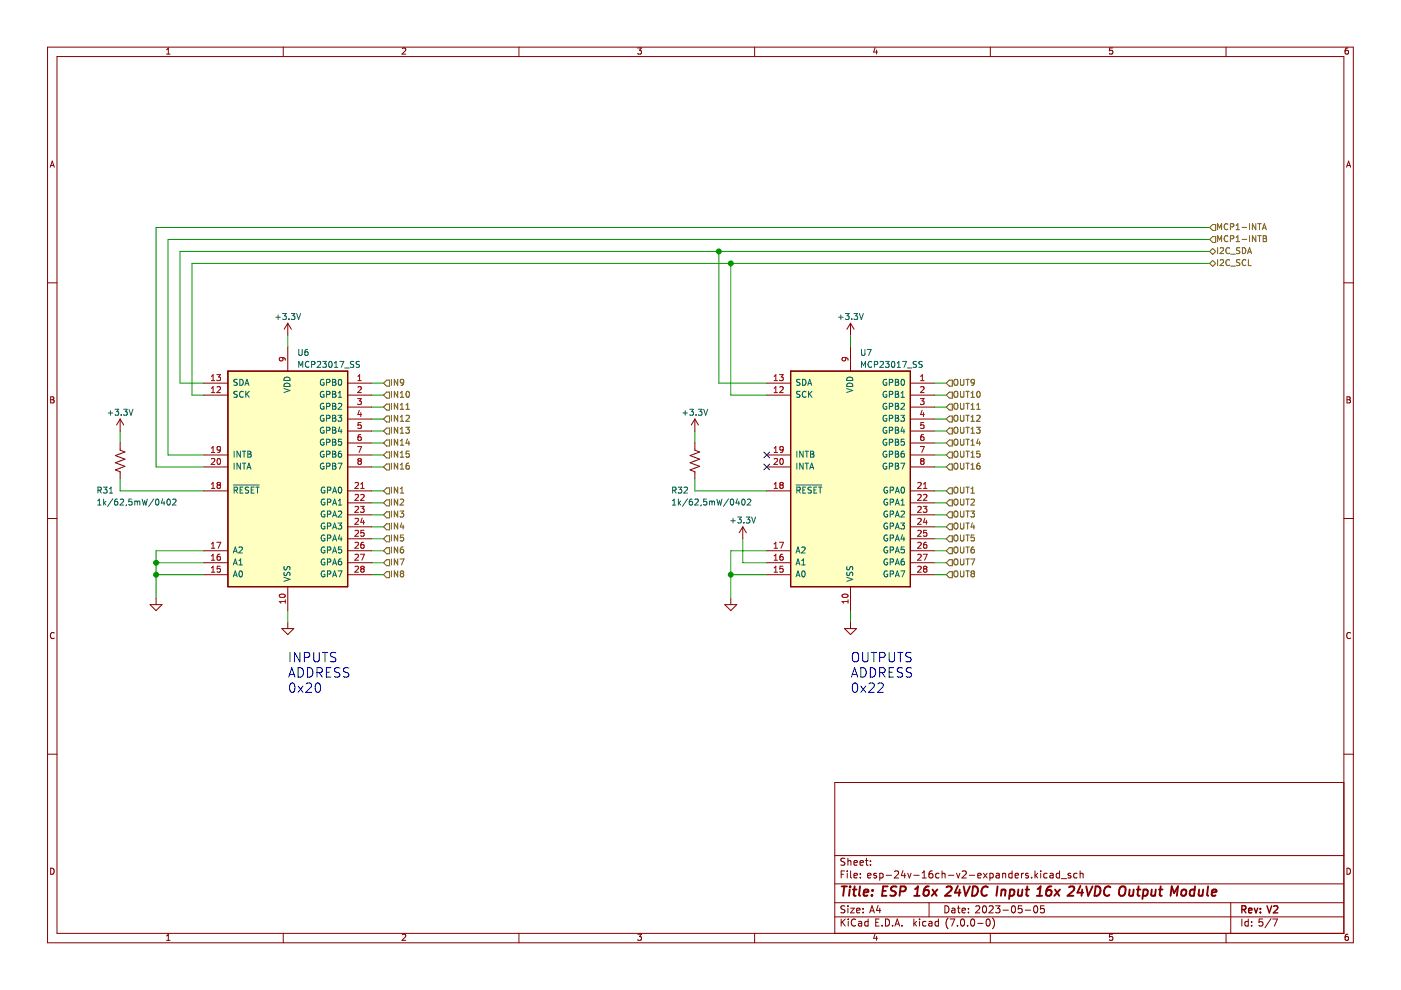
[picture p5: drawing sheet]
(kicad_sch (version 20230121) (generator eeschema)

 (paper "A4")

 (title_block
  (title "ESP 16x 24VDC Input 16x 24VDC Output Module")
  (date "2023-05-05")
  (rev "V2"))

 (lib_symbols
  (symbol "Device:R_US" (pin_numbers hide) (pin_names (offset 0)) (in_bom yes) (on_board yes)
   (property "Reference" "R" (at 2.54 0 90) (effects (font (size 1.27 1.27))))
   (property "Value" "R_US" (at -2.54 0 90) (effects (font (size 1.27 1.27))))
   (property "Footprint" "" (at 1.016 -0.254 90) (effects (font (size 1.27 1.27)) hide))
   (property "Datasheet" "~" (at 0 0 0) (effects (font (size 1.27 1.27)) hide))
   (symbol "R_US_0_1"
    (polyline (pts (xy 0 -2.286) (xy 0 -2.54)) (stroke (width 0) (type default)) (fill (type none)))
    (polyline (pts (xy 0 2.286) (xy 0 2.54)) (stroke (width 0) (type default)) (fill (type none)))
    (polyline (pts (xy 0 -0.762) (xy 1.016 -1.143) (xy 0 -1.524) (xy -1.016 -1.905) (xy 0 -2.286)) (stroke (width 0) (type default)) (fill (type none)))
    (polyline (pts (xy 0 0.762) (xy 1.016 0.381) (xy 0 0) (xy -1.016 -0.381) (xy 0 -0.762)) (stroke (width 0) (type default)) (fill (type none)))
    (polyline (pts (xy 0 2.286) (xy 1.016 1.905) (xy 0 1.524) (xy -1.016 1.143) (xy 0 0.762)) (stroke (width 0) (type default)) (fill (type none))))
   (symbol "R_US_1_1"
    (pin passive line (at 0 3.81 270) (length 1.27) (name "~" (effects (font (size 1.27 1.27)))) (number "1" (effects (font (size 1.27 1.27)))))
    (pin passive line (at 0 -3.81 90) (length 1.27) (name "~" (effects (font (size 1.27 1.27)))) (number "2" (effects (font (size 1.27 1.27)))))))
  (symbol "Interface_Expansion:MCP23017_SS" (pin_names (offset 1.016)) (in_bom yes) (on_board yes)
   (property "Reference" "U" (at -11.43 24.13 0) (effects (font (size 1.27 1.27))))
   (property "Value" "MCP23017_SS" (at 0 0 0) (effects (font (size 1.27 1.27))))
   (property "Footprint" "Package_SO:SSOP-28_5.3x10.2mm_P0.65mm" (at 5.08 -25.4 0) (effects (font (size 1.27 1.27)) (justify left) hide))
   (property "Datasheet" "http://ww1.microchip.com/downloads/en/DeviceDoc/20001952C.pdf" (at 5.08 -27.94 0) (effects (font (size 1.27 1.27)) (justify left) hide))
   (symbol "MCP23017_SS_0_1"
    (rectangle (start -12.7 22.86) (end 12.7 -22.86) (stroke (width 0.254) (type default)) (fill (type background))))
   (symbol "MCP23017_SS_1_1"
    (pin bidirectional line (at 17.78 20.32 180) (length 5.08) (name "GPB0" (effects (font (size 1.27 1.27)))) (number "1" (effects (font (size 1.27 1.27)))))
    (pin power_in line (at 0 -27.94 90) (length 5.08) (name "VSS" (effects (font (size 1.27 1.27)))) (number "10" (effects (font (size 1.27 1.27)))))
    (pin no_connect line (at -12.7 15.24 0) (length 5.08) hide (name "NC" (effects (font (size 1.27 1.27)))) (number "11" (effects (font (size 1.27 1.27)))))
    (pin input line (at -17.78 17.78 0) (length 5.08) (name "SCK" (effects (font (size 1.27 1.27)))) (number "12" (effects (font (size 1.27 1.27)))))
    (pin bidirectional line (at -17.78 20.32 0) (length 5.08) (name "SDA" (effects (font (size 1.27 1.27)))) (number "13" (effects (font (size 1.27 1.27)))))
    (pin no_connect line (at -12.7 12.7 0) (length 5.08) hide (name "NC" (effects (font (size 1.27 1.27)))) (number "14" (effects (font (size 1.27 1.27)))))
    (pin input line (at -17.78 -20.32 0) (length 5.08) (name "A0" (effects (font (size 1.27 1.27)))) (number "15" (effects (font (size 1.27 1.27)))))
    (pin input line (at -17.78 -17.78 0) (length 5.08) (name "A1" (effects (font (size 1.27 1.27)))) (number "16" (effects (font (size 1.27 1.27)))))
    (pin input line (at -17.78 -15.24 0) (length 5.08) (name "A2" (effects (font (size 1.27 1.27)))) (number "17" (effects (font (size 1.27 1.27)))))
    (pin input line (at -17.78 -2.54 0) (length 5.08) (name "~{RESET}" (effects (font (size 1.27 1.27)))) (number "18" (effects (font (size 1.27 1.27)))))
    (pin tri_state line (at -17.78 5.08 0) (length 5.08) (name "INTB" (effects (font (size 1.27 1.27)))) (number "19" (effects (font (size 1.27 1.27)))))
    (pin bidirectional line (at 17.78 17.78 180) (length 5.08) (name "GPB1" (effects (font (size 1.27 1.27)))) (number "2" (effects (font (size 1.27 1.27)))))
    (pin tri_state line (at -17.78 2.54 0) (length 5.08) (name "INTA" (effects (font (size 1.27 1.27)))) (number "20" (effects (font (size 1.27 1.27)))))
    (pin bidirectional line (at 17.78 -2.54 180) (length 5.08) (name "GPA0" (effects (font (size 1.27 1.27)))) (number "21" (effects (font (size 1.27 1.27)))))
    (pin bidirectional line (at 17.78 -5.08 180) (length 5.08) (name "GPA1" (effects (font (size 1.27 1.27)))) (number "22" (effects (font (size 1.27 1.27)))))
    (pin bidirectional line (at 17.78 -7.62 180) (length 5.08) (name "GPA2" (effects (font (size 1.27 1.27)))) (number "23" (effects (font (size 1.27 1.27)))))
    (pin bidirectional line (at 17.78 -10.16 180) (length 5.08) (name "GPA3" (effects (font (size 1.27 1.27)))) (number "24" (effects (font (size 1.27 1.27)))))
    (pin bidirectional line (at 17.78 -12.7 180) (length 5.08) (name "GPA4" (effects (font (size 1.27 1.27)))) (number "25" (effects (font (size 1.27 1.27)))))
    (pin bidirectional line (at 17.78 -15.24 180) (length 5.08) (name "GPA5" (effects (font (size 1.27 1.27)))) (number "26" (effects (font (size 1.27 1.27)))))
    (pin bidirectional line (at 17.78 -17.78 180) (length 5.08) (name "GPA6" (effects (font (size 1.27 1.27)))) (number "27" (effects (font (size 1.27 1.27)))))
    (pin bidirectional line (at 17.78 -20.32 180) (length 5.08) (name "GPA7" (effects (font (size 1.27 1.27)))) (number "28" (effects (font (size 1.27 1.27)))))
    (pin bidirectional line (at 17.78 15.24 180) (length 5.08) (name "GPB2" (effects (font (size 1.27 1.27)))) (number "3" (effects (font (size 1.27 1.27)))))
    (pin bidirectional line (at 17.78 12.7 180) (length 5.08) (name "GPB3" (effects (font (size 1.27 1.27)))) (number "4" (effects (font (size 1.27 1.27)))))
    (pin bidirectional line (at 17.78 10.16 180) (length 5.08) (name "GPB4" (effects (font (size 1.27 1.27)))) (number "5" (effects (font (size 1.27 1.27)))))
    (pin bidirectional line (at 17.78 7.62 180) (length 5.08) (name "GPB5" (effects (font (size 1.27 1.27)))) (number "6" (effects (font (size 1.27 1.27)))))
    (pin bidirectional line (at 17.78 5.08 180) (length 5.08) (name "GPB6" (effects (font (size 1.27 1.27)))) (number "7" (effects (font (size 1.27 1.27)))))
    (pin bidirectional line (at 17.78 2.54 180) (length 5.08) (name "GPB7" (effects (font (size 1.27 1.27)))) (number "8" (effects (font (size 1.27 1.27)))))
    (pin power_in line (at 0 27.94 270) (length 5.08) (name "VDD" (effects (font (size 1.27 1.27)))) (number "9" (effects (font (size 1.27 1.27)))))))
  (symbol "power:+3.3V" (power) (pin_names (offset 0)) (in_bom yes) (on_board yes)
   (property "Reference" "#PWR" (at 0 -3.81 0) (effects (font (size 1.27 1.27)) hide))
   (property "Value" "+3.3V" (at 0 3.556 0) (effects (font (size 1.27 1.27))))
   (property "Footprint" "" (at 0 0 0) (effects (font (size 1.27 1.27)) hide))
   (property "Datasheet" "" (at 0 0 0) (effects (font (size 1.27 1.27)) hide))
   (symbol "+3.3V_0_1"
    (polyline (pts (xy -0.762 1.27) (xy 0 2.54)) (stroke (width 0) (type default)) (fill (type none)))
    (polyline (pts (xy 0 0) (xy 0 2.54)) (stroke (width 0) (type default)) (fill (type none)))
    (polyline (pts (xy 0 2.54) (xy 0.762 1.27)) (stroke (width 0) (type default)) (fill (type none))))
   (symbol "+3.3V_1_1"
    (pin power_in line (at 0 0 90) (length 0) hide (name "+3.3V" (effects (font (size 1.27 1.27)))) (number "1" (effects (font (size 1.27 1.27)))))))
  (symbol "power:GND" (power) (pin_names (offset 0)) (in_bom yes) (on_board yes)
   (property "Reference" "#PWR" (at 0 -6.35 0) (effects (font (size 1.27 1.27)) hide))
   (property "Value" "GND" (at 0 -3.81 0) (effects (font (size 1.27 1.27))))
   (property "Footprint" "" (at 0 0 0) (effects (font (size 1.27 1.27)) hide))
   (property "Datasheet" "" (at 0 0 0) (effects (font (size 1.27 1.27)) hide))
   (symbol "GND_0_1"
    (polyline (pts (xy 0 0) (xy 0 -1.27) (xy 1.27 -1.27) (xy 0 -2.54) (xy -1.27 -1.27) (xy 0 -1.27)) (stroke (width 0) (type default)) (fill (type none))))
   (symbol "GND_1_1"
    (pin power_in line (at 0 0 270) (length 0) hide (name "GND" (effects (font (size 1.27 1.27)))) (number "1" (effects (font (size 1.27 1.27))))))))

 (junction (at 154.94 55.88) (diameter 0) (color 0 0 0 0))
 (junction (at 33.02 119.38) (diameter 0) (color 0 0 0 0))
 (junction (at 154.94 121.92) (diameter 0) (color 0 0 0 0))
 (junction (at 33.02 121.92) (diameter 0) (color 0 0 0 0))
 (junction (at 152.4 53.34) (diameter 0) (color 0 0 0 0))

 (no_connect (at 162.56 99.06))
 (no_connect (at 162.56 96.52))

 (wire (pts (xy 40.64 83.82) (xy 40.64 55.88)) (stroke (width 0) (type default)))
 (wire (pts (xy 81.28 96.52) (xy 78.74 96.52)) (stroke (width 0) (type default)))
 (wire (pts (xy 25.4 101.6) (xy 25.4 104.14)) (stroke (width 0) (type default)))
 (wire (pts (xy 38.1 53.34) (xy 152.4 53.34)) (stroke (width 0) (type default)))
 (wire (pts (xy 162.56 81.28) (xy 152.4 81.28)) (stroke (width 0) (type default)))
 (wire (pts (xy 33.02 121.92) (xy 43.18 121.92)) (stroke (width 0) (type default)))
 (wire (pts (xy 81.28 116.84) (xy 78.74 116.84)) (stroke (width 0) (type default)))
 (wire (pts (xy 81.28 104.14) (xy 78.74 104.14)) (stroke (width 0) (type default)))
 (wire (pts (xy 33.02 127) (xy 33.02 121.92)) (stroke (width 0) (type default)))
 (wire (pts (xy 152.4 81.28) (xy 152.4 53.34)) (stroke (width 0) (type default)))
 (wire (pts (xy 162.56 83.82) (xy 154.94 83.82)) (stroke (width 0) (type default)))
 (wire (pts (xy 81.28 109.22) (xy 78.74 109.22)) (stroke (width 0) (type default)))
 (wire (pts (xy 81.28 111.76) (xy 78.74 111.76)) (stroke (width 0) (type default)))
 (wire (pts (xy 33.02 99.06) (xy 43.18 99.06)) (stroke (width 0) (type default)))
 (wire (pts (xy 35.56 96.52) (xy 43.18 96.52)) (stroke (width 0) (type default)))
 (wire (pts (xy 43.18 119.38) (xy 33.02 119.38)) (stroke (width 0) (type default)))
 (wire (pts (xy 81.28 121.92) (xy 78.74 121.92)) (stroke (width 0) (type default)))
 (wire (pts (xy 200.66 106.68) (xy 198.12 106.68)) (stroke (width 0) (type default)))
 (wire (pts (xy 154.94 55.88) (xy 256.54 55.88)) (stroke (width 0) (type default)))
 (wire (pts (xy 60.96 129.54) (xy 60.96 132.08)) (stroke (width 0) (type default)))
 (wire (pts (xy 81.28 119.38) (xy 78.74 119.38)) (stroke (width 0) (type default)))
 (wire (pts (xy 147.32 104.14) (xy 162.56 104.14)) (stroke (width 0) (type default)))
 (wire (pts (xy 162.56 119.38) (xy 157.48 119.38)) (stroke (width 0) (type default)))
 (wire (pts (xy 33.02 119.38) (xy 33.02 121.92)) (stroke (width 0) (type default)))
 (wire (pts (xy 60.96 71.12) (xy 60.96 73.66)) (stroke (width 0) (type default)))
 (wire (pts (xy 81.28 106.68) (xy 78.74 106.68)) (stroke (width 0) (type default)))
 (wire (pts (xy 200.66 114.3) (xy 198.12 114.3)) (stroke (width 0) (type default)))
 (wire (pts (xy 200.66 96.52) (xy 198.12 96.52)) (stroke (width 0) (type default)))
 (wire (pts (xy 200.66 121.92) (xy 198.12 121.92)) (stroke (width 0) (type default)))
 (wire (pts (xy 81.28 93.98) (xy 78.74 93.98)) (stroke (width 0) (type default)))
 (wire (pts (xy 147.32 101.6) (xy 147.32 104.14)) (stroke (width 0) (type default)))
 (wire (pts (xy 33.02 99.06) (xy 33.02 48.26)) (stroke (width 0) (type default)))
 (wire (pts (xy 200.66 88.9) (xy 198.12 88.9)) (stroke (width 0) (type default)))
 (wire (pts (xy 200.66 83.82) (xy 198.12 83.82)) (stroke (width 0) (type default)))
 (wire (pts (xy 154.94 127) (xy 154.94 121.92)) (stroke (width 0) (type default)))
 (wire (pts (xy 81.28 114.3) (xy 78.74 114.3)) (stroke (width 0) (type default)))
 (wire (pts (xy 200.66 109.22) (xy 198.12 109.22)) (stroke (width 0) (type default)))
 (wire (pts (xy 154.94 83.82) (xy 154.94 55.88)) (stroke (width 0) (type default)))
 (wire (pts (xy 43.18 83.82) (xy 40.64 83.82)) (stroke (width 0) (type default)))
 (wire (pts (xy 154.94 121.92) (xy 162.56 121.92)) (stroke (width 0) (type default)))
 (wire (pts (xy 81.28 88.9) (xy 78.74 88.9)) (stroke (width 0) (type default)))
 (wire (pts (xy 200.66 93.98) (xy 198.12 93.98)) (stroke (width 0) (type default)))
 (wire (pts (xy 157.48 119.38) (xy 157.48 114.3)) (stroke (width 0) (type default)))
 (wire (pts (xy 200.66 104.14) (xy 198.12 104.14)) (stroke (width 0) (type default)))
 (wire (pts (xy 180.34 71.12) (xy 180.34 73.66)) (stroke (width 0) (type default)))
 (wire (pts (xy 162.56 116.84) (xy 154.94 116.84)) (stroke (width 0) (type default)))
 (wire (pts (xy 43.18 116.84) (xy 33.02 116.84)) (stroke (width 0) (type default)))
 (wire (pts (xy 25.4 91.44) (xy 25.4 93.98)) (stroke (width 0) (type default)))
 (wire (pts (xy 81.28 81.28) (xy 78.74 81.28)) (stroke (width 0) (type default)))
 (wire (pts (xy 81.28 91.44) (xy 78.74 91.44)) (stroke (width 0) (type default)))
 (wire (pts (xy 35.56 96.52) (xy 35.56 50.8)) (stroke (width 0) (type default)))
 (wire (pts (xy 25.4 104.14) (xy 43.18 104.14)) (stroke (width 0) (type default)))
 (wire (pts (xy 200.66 91.44) (xy 198.12 91.44)) (stroke (width 0) (type default)))
 (wire (pts (xy 81.28 86.36) (xy 78.74 86.36)) (stroke (width 0) (type default)))
 (wire (pts (xy 40.64 55.88) (xy 154.94 55.88)) (stroke (width 0) (type default)))
 (wire (pts (xy 180.34 129.54) (xy 180.34 132.08)) (stroke (width 0) (type default)))
 (wire (pts (xy 35.56 50.8) (xy 256.54 50.8)) (stroke (width 0) (type default)))
 (wire (pts (xy 154.94 116.84) (xy 154.94 121.92)) (stroke (width 0) (type default)))
 (wire (pts (xy 81.28 99.06) (xy 78.74 99.06)) (stroke (width 0) (type default)))
 (wire (pts (xy 81.28 83.82) (xy 78.74 83.82)) (stroke (width 0) (type default)))
 (wire (pts (xy 200.66 111.76) (xy 198.12 111.76)) (stroke (width 0) (type default)))
 (wire (pts (xy 147.32 91.44) (xy 147.32 93.98)) (stroke (width 0) (type default)))
 (wire (pts (xy 200.66 81.28) (xy 198.12 81.28)) (stroke (width 0) (type default)))
 (wire (pts (xy 152.4 53.34) (xy 256.54 53.34)) (stroke (width 0) (type default)))
 (wire (pts (xy 200.66 99.06) (xy 198.12 99.06)) (stroke (width 0) (type default)))
 (wire (pts (xy 200.66 86.36) (xy 198.12 86.36)) (stroke (width 0) (type default)))
 (wire (pts (xy 200.66 119.38) (xy 198.12 119.38)) (stroke (width 0) (type default)))
 (wire (pts (xy 33.02 48.26) (xy 256.54 48.26)) (stroke (width 0) (type default)))
 (wire (pts (xy 33.02 116.84) (xy 33.02 119.38)) (stroke (width 0) (type default)))
 (wire (pts (xy 38.1 81.28) (xy 38.1 53.34)) (stroke (width 0) (type default)))
 (wire (pts (xy 200.66 116.84) (xy 198.12 116.84)) (stroke (width 0) (type default)))
 (wire (pts (xy 43.18 81.28) (xy 38.1 81.28)) (stroke (width 0) (type default)))

 (text "OUTPUTS\nADDRESS\n0x22" (at 180.34 147.32 0) (effects (font (size 2 2)) (justify left bottom)))
 (text "INPUTS\nADDRESS\n0x20" (at 60.96 147.32 0) (effects (font (size 2 2)) (justify left bottom)))

 (hierarchical_label "IN1" (shape input) (at 81.28 104.14 0) (fields_autoplaced) (effects (font (size 1.27 1.27)) (justify left)))
 (hierarchical_label "I2C_SDA" (shape bidirectional) (at 256.54 53.34 0) (fields_autoplaced) (effects (font (size 1.27 1.27)) (justify left)))
 (hierarchical_label "OUT8" (shape input) (at 200.66 121.92 0) (fields_autoplaced) (effects (font (size 1.27 1.27)) (justify left)))
 (hierarchical_label "OUT14" (shape input) (at 200.66 93.98 0) (fields_autoplaced) (effects (font (size 1.27 1.27)) (justify left)))
 (hierarchical_label "IN10" (shape input) (at 81.28 83.82 0) (fields_autoplaced) (effects (font (size 1.27 1.27)) (justify left)))
 (hierarchical_label "OUT4" (shape input) (at 200.66 111.76 0) (fields_autoplaced) (effects (font (size 1.27 1.27)) (justify left)))
 (hierarchical_label "OUT13" (shape input) (at 200.66 91.44 0) (fields_autoplaced) (effects (font (size 1.27 1.27)) (justify left)))
 (hierarchical_label "OUT2" (shape input) (at 200.66 106.68 0) (fields_autoplaced) (effects (font (size 1.27 1.27)) (justify left)))
 (hierarchical_label "OUT7" (shape input) (at 200.66 119.38 0) (fields_autoplaced) (effects (font (size 1.27 1.27)) (justify left)))
 (hierarchical_label "IN14" (shape input) (at 81.28 93.98 0) (fields_autoplaced) (effects (font (size 1.27 1.27)) (justify left)))
 (hierarchical_label "OUT16" (shape input) (at 200.66 99.06 0) (fields_autoplaced) (effects (font (size 1.27 1.27)) (justify left)))
 (hierarchical_label "IN5" (shape input) (at 81.28 114.3 0) (fields_autoplaced) (effects (font (size 1.27 1.27)) (justify left)))
 (hierarchical_label "OUT1" (shape input) (at 200.66 104.14 0) (fields_autoplaced) (effects (font (size 1.27 1.27)) (justify left)))
 (hierarchical_label "IN15" (shape input) (at 81.28 96.52 0) (fields_autoplaced) (effects (font (size 1.27 1.27)) (justify left)))
 (hierarchical_label "IN2" (shape input) (at 81.28 106.68 0) (fields_autoplaced) (effects (font (size 1.27 1.27)) (justify left)))
 (hierarchical_label "OUT12" (shape input) (at 200.66 88.9 0) (fields_autoplaced) (effects (font (size 1.27 1.27)) (justify left)))
 (hierarchical_label "IN3" (shape input) (at 81.28 109.22 0) (fields_autoplaced) (effects (font (size 1.27 1.27)) (justify left)))
 (hierarchical_label "IN11" (shape input) (at 81.28 86.36 0) (fields_autoplaced) (effects (font (size 1.27 1.27)) (justify left)))
 (hierarchical_label "IN16" (shape input) (at 81.28 99.06 0) (fields_autoplaced) (effects (font (size 1.27 1.27)) (justify left)))
 (hierarchical_label "I2C_SCL" (shape bidirectional) (at 256.54 55.88 0) (fields_autoplaced) (effects (font (size 1.27 1.27)) (justify left)))
 (hierarchical_label "IN8" (shape input) (at 81.28 121.92 0) (fields_autoplaced) (effects (font (size 1.27 1.27)) (justify left)))
 (hierarchical_label "OUT6" (shape input) (at 200.66 116.84 0) (fields_autoplaced) (effects (font (size 1.27 1.27)) (justify left)))
 (hierarchical_label "OUT15" (shape input) (at 200.66 96.52 0) (fields_autoplaced) (effects (font (size 1.27 1.27)) (justify left)))
 (hierarchical_label "IN4" (shape input) (at 81.28 111.76 0) (fields_autoplaced) (effects (font (size 1.27 1.27)) (justify left)))
 (hierarchical_label "IN13" (shape input) (at 81.28 91.44 0) (fields_autoplaced) (effects (font (size 1.27 1.27)) (justify left)))
 (hierarchical_label "OUT11" (shape input) (at 200.66 86.36 0) (fields_autoplaced) (effects (font (size 1.27 1.27)) (justify left)))
 (hierarchical_label "MCP1-INTA" (shape input) (at 256.54 48.26 0) (fields_autoplaced) (effects (font (size 1.27 1.27)) (justify left)))
 (hierarchical_label "OUT9" (shape input) (at 200.66 81.28 0) (fields_autoplaced) (effects (font (size 1.27 1.27)) (justify left)))
 (hierarchical_label "IN6" (shape input) (at 81.28 116.84 0) (fields_autoplaced) (effects (font (size 1.27 1.27)) (justify left)))
 (hierarchical_label "MCP1-INTB" (shape input) (at 256.54 50.8 0) (fields_autoplaced) (effects (font (size 1.27 1.27)) (justify left)))
 (hierarchical_label "IN7" (shape input) (at 81.28 119.38 0) (fields_autoplaced) (effects (font (size 1.27 1.27)) (justify left)))
 (hierarchical_label "OUT5" (shape input) (at 200.66 114.3 0) (fields_autoplaced) (effects (font (size 1.27 1.27)) (justify left)))
 (hierarchical_label "OUT3" (shape input) (at 200.66 109.22 0) (fields_autoplaced) (effects (font (size 1.27 1.27)) (justify left)))
 (hierarchical_label "IN12" (shape input) (at 81.28 88.9 0) (fields_autoplaced) (effects (font (size 1.27 1.27)) (justify left)))
 (hierarchical_label "OUT10" (shape input) (at 200.66 83.82 0) (fields_autoplaced) (effects (font (size 1.27 1.27)) (justify left)))
 (hierarchical_label "IN9" (shape input) (at 81.28 81.28 0) (fields_autoplaced) (effects (font (size 1.27 1.27)) (justify left)))

 (symbol (lib_id "Interface_Expansion:MCP23017_SS") (at 60.96 101.6 0) (unit 1) (in_bom yes) (on_board yes) (dnp no) (fields_autoplaced)
  (property "Reference" "U25" (at 62.9159 74.93 0) (effects (font (size 1.27 1.27)) (justify left)))
  (property "Value" "MCP23017_SS" (at 62.9159 77.47 0) (effects (font (size 1.27 1.27)) (justify left)))
  (property "Footprint" "Package_SO:SSOP-28_5.3x10.2mm_P0.65mm" (at 66.04 127 0) (effects (font (size 1.27 1.27)) (justify left) hide))
  (property "Datasheet" "" (at 66.04 129.54 0) (effects (font (size 1.27 1.27)) (justify left) hide))
  (property "JLCPCB BOM" "1" (at 60.96 101.6 0) (effects (font (size 1.27 1.27)) hide))
  (property "Case" "SSOP-28-5.3" (at 60.96 101.6 0) (effects (font (size 1.27 1.27)) hide))
  (property "LCSC Part #" "C558584" (at 60.96 101.6 0) (effects (font (size 1.27 1.27)) hide))
  (property "Mfr" "Microchip" (at 60.96 101.6 0) (effects (font (size 1.27 1.27)) hide))
  (property "Mfr PN" "MCP23017T-E/SS" (at 60.96 101.6 0) (effects (font (size 1.27 1.27)) hide))
  (property "Technology" "~" (at 60.96 101.6 0) (effects (font (size 1.27 1.27)) hide))
  (property "Vendor" "JLCPCB" (at 60.96 101.6 0) (effects (font (size 1.27 1.27)) hide))
  (property "Vendor PN" "C558584" (at 60.96 101.6 0) (effects (font (size 1.27 1.27)) hide)) (pin "1") (pin "10") (pin "11") (pin "12") (pin "13") (pin "14") (pin "15") (pin "16") (pin "17") (pin "18") (pin "19") (pin "2") (pin "20") (pin "21") (pin "22") (pin "23") (pin "24") (pin "25") (pin "26") (pin "27") (pin "28") (pin "3") (pin "4") (pin "5") (pin "6") (pin "7") (pin "8") (pin "9")
  (instances (project "ESP-24v-16ch-V2" (path "" (reference "U25") (unit 1)) (path "" (reference "U6") (unit 1)))))

 (symbol (lib_id "power:GND") (at 154.94 127 0) (unit 1) (in_bom yes) (on_board yes) (dnp no) (fields_autoplaced)
  (property "Reference" "#PWR0156" (at 154.94 133.35 0) (effects (font (size 1.27 1.27)) hide))
  (property "Value" "GNDREF" (at 154.94 132.08 0) (effects (font (size 1.27 1.27)) hide))
  (property "Footprint" "" (at 154.94 127 0) (effects (font (size 1.27 1.27)) hide))
  (property "Datasheet" "" (at 154.94 127 0) (effects (font (size 1.27 1.27)) hide)) (pin "1")
  (instances (project "ESP-24v-16ch-V2" (path "" (reference "#PWR0156") (unit 1)) (path "" (reference "#PWR069") (unit 1)))))

 (symbol (lib_id "power:+3.3V") (at 180.34 71.12 0) (unit 1) (in_bom yes) (on_board yes) (dnp no)
  (property "Reference" "#PWR0157" (at 180.34 74.93 0) (effects (font (size 1.27 1.27)) hide))
  (property "Value" "+3.3V" (at 180.34 67.31 0) (effects (font (size 1.27 1.27))))
  (property "Footprint" "" (at 180.34 71.12 0) (effects (font (size 1.27 1.27)) hide))
  (property "Datasheet" "" (at 180.34 71.12 0) (effects (font (size 1.27 1.27)) hide)) (pin "1")
  (instances (project "ESP-24v-16ch-V2" (path "" (reference "#PWR0157") (unit 1)) (path "" (reference "#PWR071") (unit 1)))))

 (symbol (lib_id "Device:R_US") (at 25.4 97.79 0) (unit 1) (in_bom yes) (on_board yes) (dnp no)
  (property "Reference" "R31" (at 20.32 104.14 0) (effects (font (size 1.27 1.27)) (justify left)))
  (property "Value" "1k/62,5mW/0402" (at 20.32 106.68 0) (effects (font (size 1.27 1.27)) (justify left)))
  (property "Footprint" "Tales:R_0402_1005Metric" (at 26.416 98.044 90) (effects (font (size 1.27 1.27)) hide))
  (property "Datasheet" "~" (at 25.4 97.79 0) (effects (font (size 1.27 1.27)) hide))
  (property "Case" "0402/1005" (at 25.4 97.79 0) (effects (font (size 1.27 1.27)) hide))
  (property "LCSC Part #" "C11702" (at 25.4 97.79 0) (effects (font (size 1.27 1.27)) hide))
  (property "Mfr" "Uniroyal" (at 25.4 97.79 0) (effects (font (size 1.27 1.27)) hide))
  (property "Mfr PN" "0402WGF1001TCE" (at 25.4 97.79 0) (effects (font (size 1.27 1.27)) hide))
  (property "Technology" "~" (at 25.4 97.79 0) (effects (font (size 1.27 1.27)) hide))
  (property "Vendor" "JLCPCB" (at 25.4 97.79 0) (effects (font (size 1.27 1.27)) hide))
  (property "Vendor PN" "C11702" (at 25.4 97.79 0) (effects (font (size 1.27 1.27)) hide))
  (property "JLCPCB BOM" "1" (at 25.4 97.79 0) (effects (font (size 1.27 1.27)) hide)) (pin "1") (pin "2")
  (instances (project "ESP-24v-16ch-V2" (path "" (reference "R31") (unit 1)))))

 (symbol (lib_id "power:GND") (at 33.02 127 0) (unit 1) (in_bom yes) (on_board yes) (dnp no) (fields_autoplaced)
  (property "Reference" "#PWR0156" (at 33.02 133.35 0) (effects (font (size 1.27 1.27)) hide))
  (property "Value" "GNDREF" (at 33.02 132.08 0) (effects (font (size 1.27 1.27)) hide))
  (property "Footprint" "" (at 33.02 127 0) (effects (font (size 1.27 1.27)) hide))
  (property "Datasheet" "" (at 33.02 127 0) (effects (font (size 1.27 1.27)) hide)) (pin "1")
  (instances (project "ESP-24v-16ch-V2" (path "" (reference "#PWR0156") (unit 1)) (path "" (reference "#PWR065") (unit 1)))))

 (symbol (lib_id "power:+3.3V") (at 147.32 91.44 0) (unit 1) (in_bom yes) (on_board yes) (dnp no)
  (property "Reference" "#PWR0162" (at 147.32 95.25 0) (effects (font (size 1.27 1.27)) hide))
  (property "Value" "+3.3V" (at 147.32 87.63 0) (effects (font (size 1.27 1.27))))
  (property "Footprint" "" (at 147.32 91.44 0) (effects (font (size 1.27 1.27)) hide))
  (property "Datasheet" "" (at 147.32 91.44 0) (effects (font (size 1.27 1.27)) hide)) (pin "1")
  (instances (project "ESP-24v-16ch-V2" (path "" (reference "#PWR0162") (unit 1)) (path "" (reference "#PWR068") (unit 1)))))

 (symbol (lib_id "Interface_Expansion:MCP23017_SS") (at 180.34 101.6 0) (unit 1) (in_bom yes) (on_board yes) (dnp no) (fields_autoplaced)
  (property "Reference" "U27" (at 182.2959 74.93 0) (effects (font (size 1.27 1.27)) (justify left)))
  (property "Value" "MCP23017_SS" (at 182.2959 77.47 0) (effects (font (size 1.27 1.27)) (justify left)))
  (property "Footprint" "Package_SO:SSOP-28_5.3x10.2mm_P0.65mm" (at 185.42 127 0) (effects (font (size 1.27 1.27)) (justify left) hide))
  (property "Datasheet" "" (at 185.42 129.54 0) (effects (font (size 1.27 1.27)) (justify left) hide))
  (property "JLCPCB BOM" "1" (at 180.34 101.6 0) (effects (font (size 1.27 1.27)) hide))
  (property "Case" "SSOP-28-5.3" (at 180.34 101.6 0) (effects (font (size 1.27 1.27)) hide))
  (property "LCSC Part #" "C558584" (at 180.34 101.6 0) (effects (font (size 1.27 1.27)) hide))
  (property "Mfr" "Microchip" (at 180.34 101.6 0) (effects (font (size 1.27 1.27)) hide))
  (property "Mfr PN" "MCP23017T-E/SS" (at 180.34 101.6 0) (effects (font (size 1.27 1.27)) hide))
  (property "Technology" "~" (at 180.34 101.6 0) (effects (font (size 1.27 1.27)) hide))
  (property "Vendor" "JLCPCB" (at 180.34 101.6 0) (effects (font (size 1.27 1.27)) hide))
  (property "Vendor PN" "C558584" (at 180.34 101.6 0) (effects (font (size 1.27 1.27)) hide)) (pin "1") (pin "10") (pin "11") (pin "12") (pin "13") (pin "14") (pin "15") (pin "16") (pin "17") (pin "18") (pin "19") (pin "2") (pin "20") (pin "21") (pin "22") (pin "23") (pin "24") (pin "25") (pin "26") (pin "27") (pin "28") (pin "3") (pin "4") (pin "5") (pin "6") (pin "7") (pin "8") (pin "9")
  (instances (project "ESP-24v-16ch-V2" (path "" (reference "U27") (unit 1)) (path "" (reference "U7") (unit 1)))))

 (symbol (lib_id "power:+3.3V") (at 157.48 114.3 0) (unit 1) (in_bom yes) (on_board yes) (dnp no)
  (property "Reference" "#PWR0165" (at 157.48 118.11 0) (effects (font (size 1.27 1.27)) hide))
  (property "Value" "+3.3V" (at 157.48 110.49 0) (effects (font (size 1.27 1.27))))
  (property "Footprint" "" (at 157.48 114.3 0) (effects (font (size 1.27 1.27)) hide))
  (property "Datasheet" "" (at 157.48 114.3 0) (effects (font (size 1.27 1.27)) hide)) (pin "1")
  (instances (project "ESP-24v-16ch-V2" (path "" (reference "#PWR0165") (unit 1)) (path "" (reference "#PWR070") (unit 1)))))

 (symbol (lib_id "power:+3.3V") (at 25.4 91.44 0) (unit 1) (in_bom yes) (on_board yes) (dnp no)
  (property "Reference" "#PWR0162" (at 25.4 95.25 0) (effects (font (size 1.27 1.27)) hide))
  (property "Value" "+3.3V" (at 25.4 87.63 0) (effects (font (size 1.27 1.27))))
  (property "Footprint" "" (at 25.4 91.44 0) (effects (font (size 1.27 1.27)) hide))
  (property "Datasheet" "" (at 25.4 91.44 0) (effects (font (size 1.27 1.27)) hide)) (pin "1")
  (instances (project "ESP-24v-16ch-V2" (path "" (reference "#PWR0162") (unit 1)) (path "" (reference "#PWR064") (unit 1)))))

 (symbol (lib_id "power:GND") (at 60.96 132.08 0) (unit 1) (in_bom yes) (on_board yes) (dnp no) (fields_autoplaced)
  (property "Reference" "#PWR0156" (at 60.96 138.43 0) (effects (font (size 1.27 1.27)) hide))
  (property "Value" "GNDREF" (at 60.96 137.16 0) (effects (font (size 1.27 1.27)) hide))
  (property "Footprint" "" (at 60.96 132.08 0) (effects (font (size 1.27 1.27)) hide))
  (property "Datasheet" "" (at 60.96 132.08 0) (effects (font (size 1.27 1.27)) hide)) (pin "1")
  (instances (project "ESP-24v-16ch-V2" (path "" (reference "#PWR0156") (unit 1)) (path "" (reference "#PWR067") (unit 1)))))

 (symbol (lib_id "power:GND") (at 180.34 132.08 0) (unit 1) (in_bom yes) (on_board yes) (dnp no) (fields_autoplaced)
  (property "Reference" "#PWR0161" (at 180.34 138.43 0) (effects (font (size 1.27 1.27)) hide))
  (property "Value" "GNDREF" (at 180.34 137.16 0) (effects (font (size 1.27 1.27)) hide))
  (property "Footprint" "" (at 180.34 132.08 0) (effects (font (size 1.27 1.27)) hide))
  (property "Datasheet" "" (at 180.34 132.08 0) (effects (font (size 1.27 1.27)) hide)) (pin "1")
  (instances (project "ESP-24v-16ch-V2" (path "" (reference "#PWR0161") (unit 1)) (path "" (reference "#PWR072") (unit 1)))))

 (symbol (lib_id "Device:R_US") (at 147.32 97.79 0) (unit 1) (in_bom yes) (on_board yes) (dnp no)
  (property "Reference" "R32" (at 142.24 104.14 0) (effects (font (size 1.27 1.27)) (justify left)))
  (property "Value" "1k/62,5mW/0402" (at 142.24 106.68 0) (effects (font (size 1.27 1.27)) (justify left)))
  (property "Footprint" "Tales:R_0402_1005Metric" (at 148.336 98.044 90) (effects (font (size 1.27 1.27)) hide))
  (property "Datasheet" "~" (at 147.32 97.79 0) (effects (font (size 1.27 1.27)) hide))
  (property "Case" "0402/1005" (at 147.32 97.79 0) (effects (font (size 1.27 1.27)) hide))
  (property "LCSC Part #" "C11702" (at 147.32 97.79 0) (effects (font (size 1.27 1.27)) hide))
  (property "Mfr" "Uniroyal" (at 147.32 97.79 0) (effects (font (size 1.27 1.27)) hide))
  (property "Mfr PN" "0402WGF1001TCE" (at 147.32 97.79 0) (effects (font (size 1.27 1.27)) hide))
  (property "Technology" "~" (at 147.32 97.79 0) (effects (font (size 1.27 1.27)) hide))
  (property "Vendor" "JLCPCB" (at 147.32 97.79 0) (effects (font (size 1.27 1.27)) hide))
  (property "Vendor PN" "C11702" (at 147.32 97.79 0) (effects (font (size 1.27 1.27)) hide))
  (property "JLCPCB BOM" "1" (at 147.32 97.79 0) (effects (font (size 1.27 1.27)) hide)) (pin "1") (pin "2")
  (instances (project "ESP-24v-16ch-V2" (path "" (reference "R32") (unit 1)))))

 (symbol (lib_id "power:+3.3V") (at 60.96 71.12 0) (unit 1) (in_bom yes) (on_board yes) (dnp no)
  (property "Reference" "#PWR0162" (at 60.96 74.93 0) (effects (font (size 1.27 1.27)) hide))
  (property "Value" "+3.3V" (at 60.96 67.31 0) (effects (font (size 1.27 1.27))))
  (property "Footprint" "" (at 60.96 71.12 0) (effects (font (size 1.27 1.27)) hide))
  (property "Datasheet" "" (at 60.96 71.12 0) (effects (font (size 1.27 1.27)) hide)) (pin "1")
  (instances (project "ESP-24v-16ch-V2" (path "" (reference "#PWR0162") (unit 1)) (path "" (reference "#PWR066") (unit 1))))))
